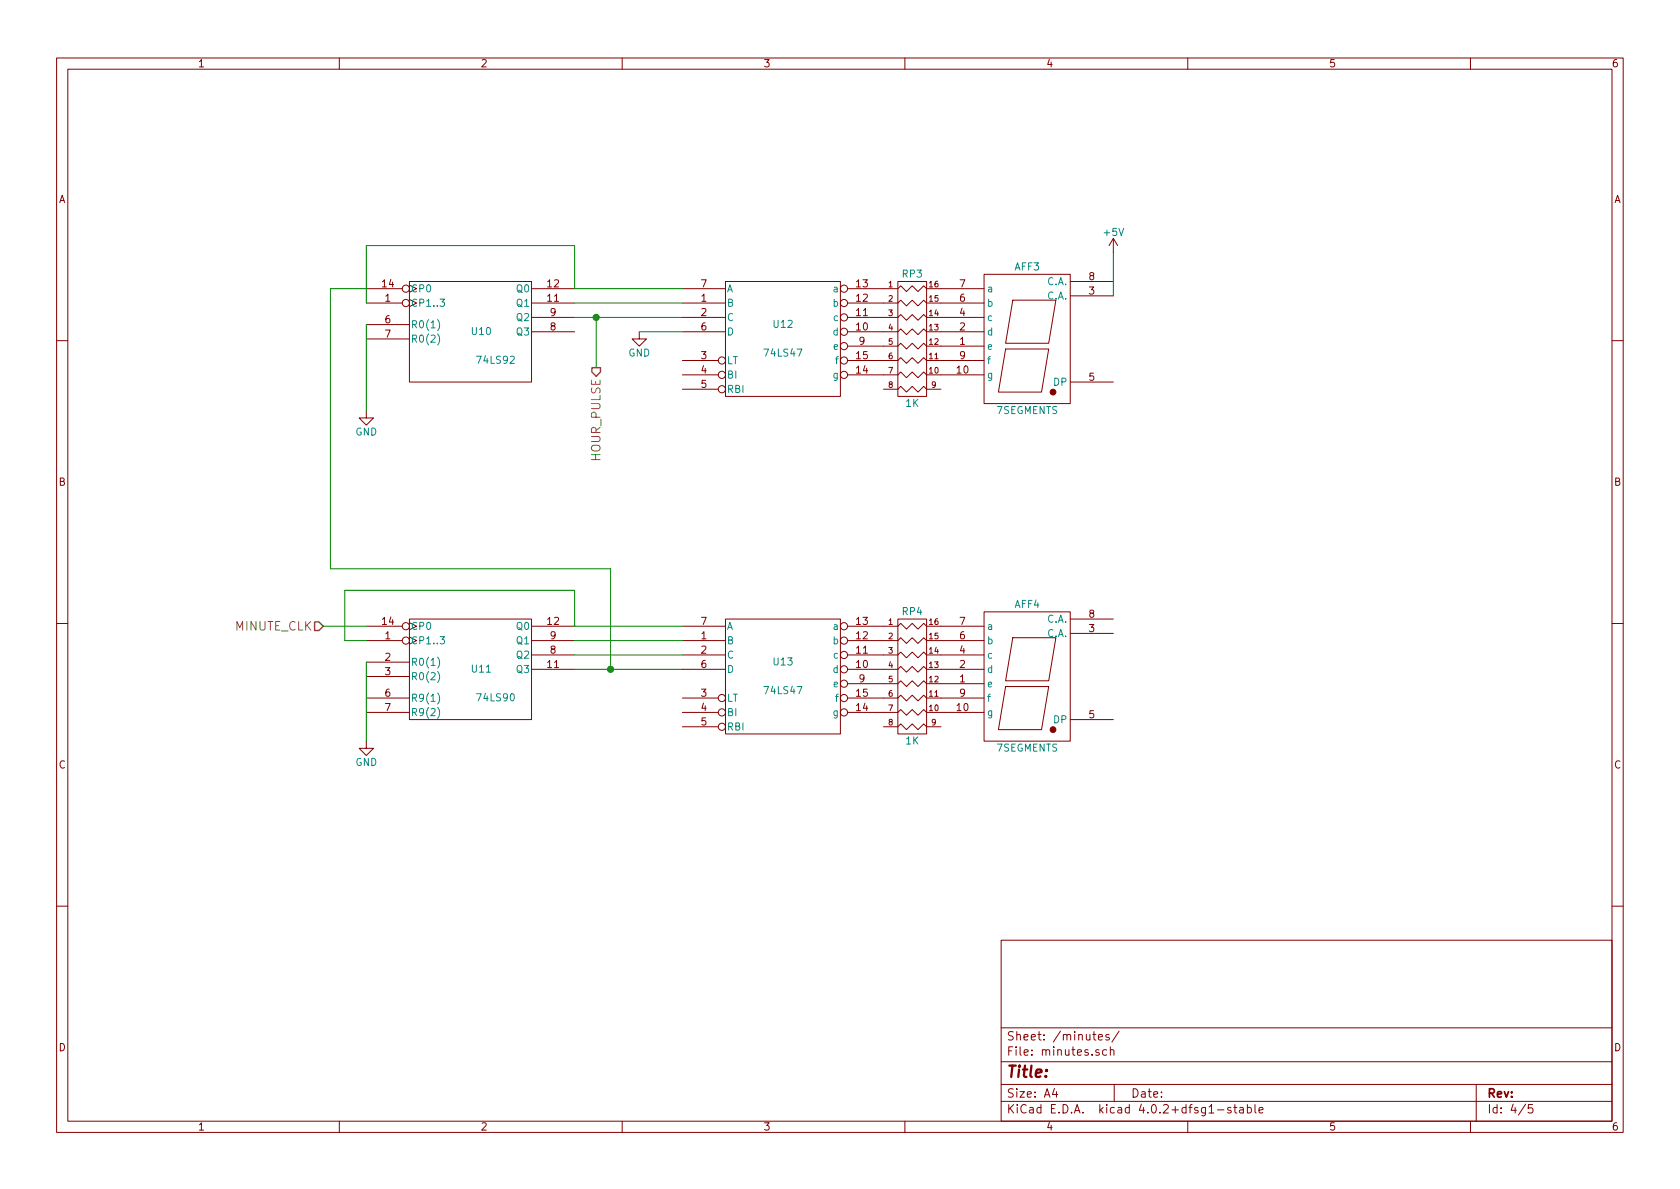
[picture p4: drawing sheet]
EESchema Schematic File Version 2
LIBS:power
LIBS:device
LIBS:transistors
LIBS:conn
LIBS:linear
LIBS:regul
LIBS:74xx
LIBS:cmos4000
LIBS:adc-dac
LIBS:memory
LIBS:xilinx
LIBS:microcontrollers
LIBS:dsp
LIBS:microchip
LIBS:analog_switches
LIBS:motorola
LIBS:texas
LIBS:intel
LIBS:audio
LIBS:interface
LIBS:digital-audio
LIBS:philips
LIBS:display
LIBS:cypress
LIBS:siliconi
LIBS:opto
LIBS:atmel
LIBS:contrib
LIBS:valves
LIBS:40xx
LIBS:ttl-clock-cache
EELAYER 25 0
EELAYER END
$Descr A4 11693 8268
encoding utf-8
Sheet 4 5
Title ""
Date ""
Rev ""
Comp ""
Comment1 ""
Comment2 ""
Comment3 ""
Comment4 ""
$EndDescr
$Comp
L 74LS90 U11
U 1 1
P 3250 4650
F 0 "U11" H 3350 4650 50  0000 C CNN
F 1 "74LS90" H 3450 4450 50  0000 C CNN
F 2 "" H 3250 4650 50  0000 C CNN
F 3 "" H 3250 4650 50  0000 C CNN
	1    3250 4650
	1    0    0    -1  
$EndComp
$Comp
L 74LS92 U10
U 1 1
P 3250 2300
F 0 "U10" H 3350 2300 50  0000 C CNN
F 1 "74LS92" H 3450 2100 50  0000 C CNN
F 2 "" H 3250 2300 50  0000 C CNN
F 3 "" H 3250 2300 50  0000 C CNN
	1    3250 2300
	1    0    0    -1  
$EndComp
$Comp
L GND #PWR16
U 1 1
P 2550 5150
F 0 "#PWR16" H 2550 4900 50  0001 C CNN
F 1 "GND" H 2550 5000 50  0000 C CNN
F 2 "" H 2550 5150 50  0000 C CNN
F 3 "" H 2550 5150 50  0000 C CNN
	1    2550 5150
	1    0    0    -1  
$EndComp
Wire Wire Line
	2550 4600 2550 5150
$Comp
L GND #PWR15
U 1 1
P 2550 2850
F 0 "#PWR15" H 2550 2600 50  0001 C CNN
F 1 "GND" H 2550 2700 50  0000 C CNN
F 2 "" H 2550 2850 50  0000 C CNN
F 3 "" H 2550 2850 50  0000 C CNN
	1    2550 2850
	1    0    0    -1  
$EndComp
Wire Wire Line
	2550 2250 2550 2850
Wire Wire Line
	2550 4350 2250 4350
Wire Wire Line
	2550 4450 2400 4450
Wire Wire Line
	2400 4450 2400 4100
Wire Wire Line
	2400 4100 4000 4100
Wire Wire Line
	4000 4100 4000 4350
Wire Wire Line
	4000 4650 4750 4650
Wire Wire Line
	4250 4650 4250 3950
Wire Wire Line
	4250 3950 2300 3950
Wire Wire Line
	2300 3950 2300 2000
Wire Wire Line
	2300 2000 2550 2000
Wire Wire Line
	4000 2000 4000 1700
Wire Wire Line
	4000 1700 2550 1700
Wire Wire Line
	2550 1700 2550 2100
Wire Wire Line
	4150 2550 4150 2200
Wire Wire Line
	4000 2200 4750 2200
$Comp
L 74LS47 U12
U 1 1
P 5450 2350
F 0 "U12" H 5450 2450 50  0000 C CNN
F 1 "74LS47" H 5450 2250 50  0000 C CNN
F 2 "" H 5450 2350 50  0000 C CNN
F 3 "" H 5450 2350 50  0000 C CNN
	1    5450 2350
	1    0    0    -1  
$EndComp
$Comp
L 74LS47 U13
U 1 1
P 5450 4700
F 0 "U13" H 5450 4800 50  0000 C CNN
F 1 "74LS47" H 5450 4600 50  0000 C CNN
F 2 "" H 5450 4700 50  0000 C CNN
F 3 "" H 5450 4700 50  0000 C CNN
	1    5450 4700
	1    0    0    -1  
$EndComp
Wire Wire Line
	4000 2000 4750 2000
Wire Wire Line
	4000 2100 4750 2100
Connection ~ 4150 2200
$Comp
L GND #PWR17
U 1 1
P 4450 2300
F 0 "#PWR17" H 4450 2050 50  0001 C CNN
F 1 "GND" H 4450 2150 50  0000 C CNN
F 2 "" H 4450 2300 50  0000 C CNN
F 3 "" H 4450 2300 50  0000 C CNN
	1    4450 2300
	1    0    0    -1  
$EndComp
Wire Wire Line
	4750 2300 4450 2300
Wire Wire Line
	4000 4350 4750 4350
Wire Wire Line
	4000 4450 4750 4450
Wire Wire Line
	4000 4550 4750 4550
Connection ~ 4250 4650
$Comp
L 7SEGMENTS AFF3
U 1 1
P 7150 2400
F 0 "AFF3" H 7150 2950 50  0000 C CNN
F 1 "7SEGMENTS" H 7150 1950 50  0000 C CNN
F 2 "" H 7150 2400 50  0000 C CNN
F 3 "" H 7150 2400 50  0000 C CNN
	1    7150 2400
	1    0    0    -1  
$EndComp
$Comp
L 7SEGMENTS AFF4
U 1 1
P 7150 4750
F 0 "AFF4" H 7150 5300 50  0000 C CNN
F 1 "7SEGMENTS" H 7150 4300 50  0000 C CNN
F 2 "" H 7150 4750 50  0000 C CNN
F 3 "" H 7150 4750 50  0000 C CNN
	1    7150 4750
	1    0    0    -1  
$EndComp
$Comp
L R_PACK8 RP3
U 1 1
P 6350 2350
F 0 "RP3" H 6350 2800 50  0000 C CNN
F 1 "1K" H 6350 1900 50  0000 C CNN
F 2 "" H 6350 2350 50  0000 C CNN
F 3 "" H 6350 2350 50  0000 C CNN
	1    6350 2350
	1    0    0    -1  
$EndComp
$Comp
L +5V #PWR18
U 1 1
P 7750 1750
F 0 "#PWR18" H 7750 1600 50  0001 C CNN
F 1 "+5V" H 7750 1890 50  0000 C CNN
F 2 "" H 7750 1750 50  0000 C CNN
F 3 "" H 7750 1750 50  0000 C CNN
	1    7750 1750
	1    0    0    -1  
$EndComp
Wire Wire Line
	7750 1750 7750 2050
$Comp
L R_PACK8 RP4
U 1 1
P 6350 4700
F 0 "RP4" H 6350 5150 50  0000 C CNN
F 1 "1K" H 6350 4250 50  0000 C CNN
F 2 "" H 6350 4700 50  0000 C CNN
F 3 "" H 6350 4700 50  0000 C CNN
	1    6350 4700
	1    0    0    -1  
$EndComp
Text HLabel 4150 2550 3    60   Output ~ 0
HOUR_PULSE
Text HLabel 2250 4350 0    60   Input ~ 0
MINUTE_CLK
$EndSCHEMATC
